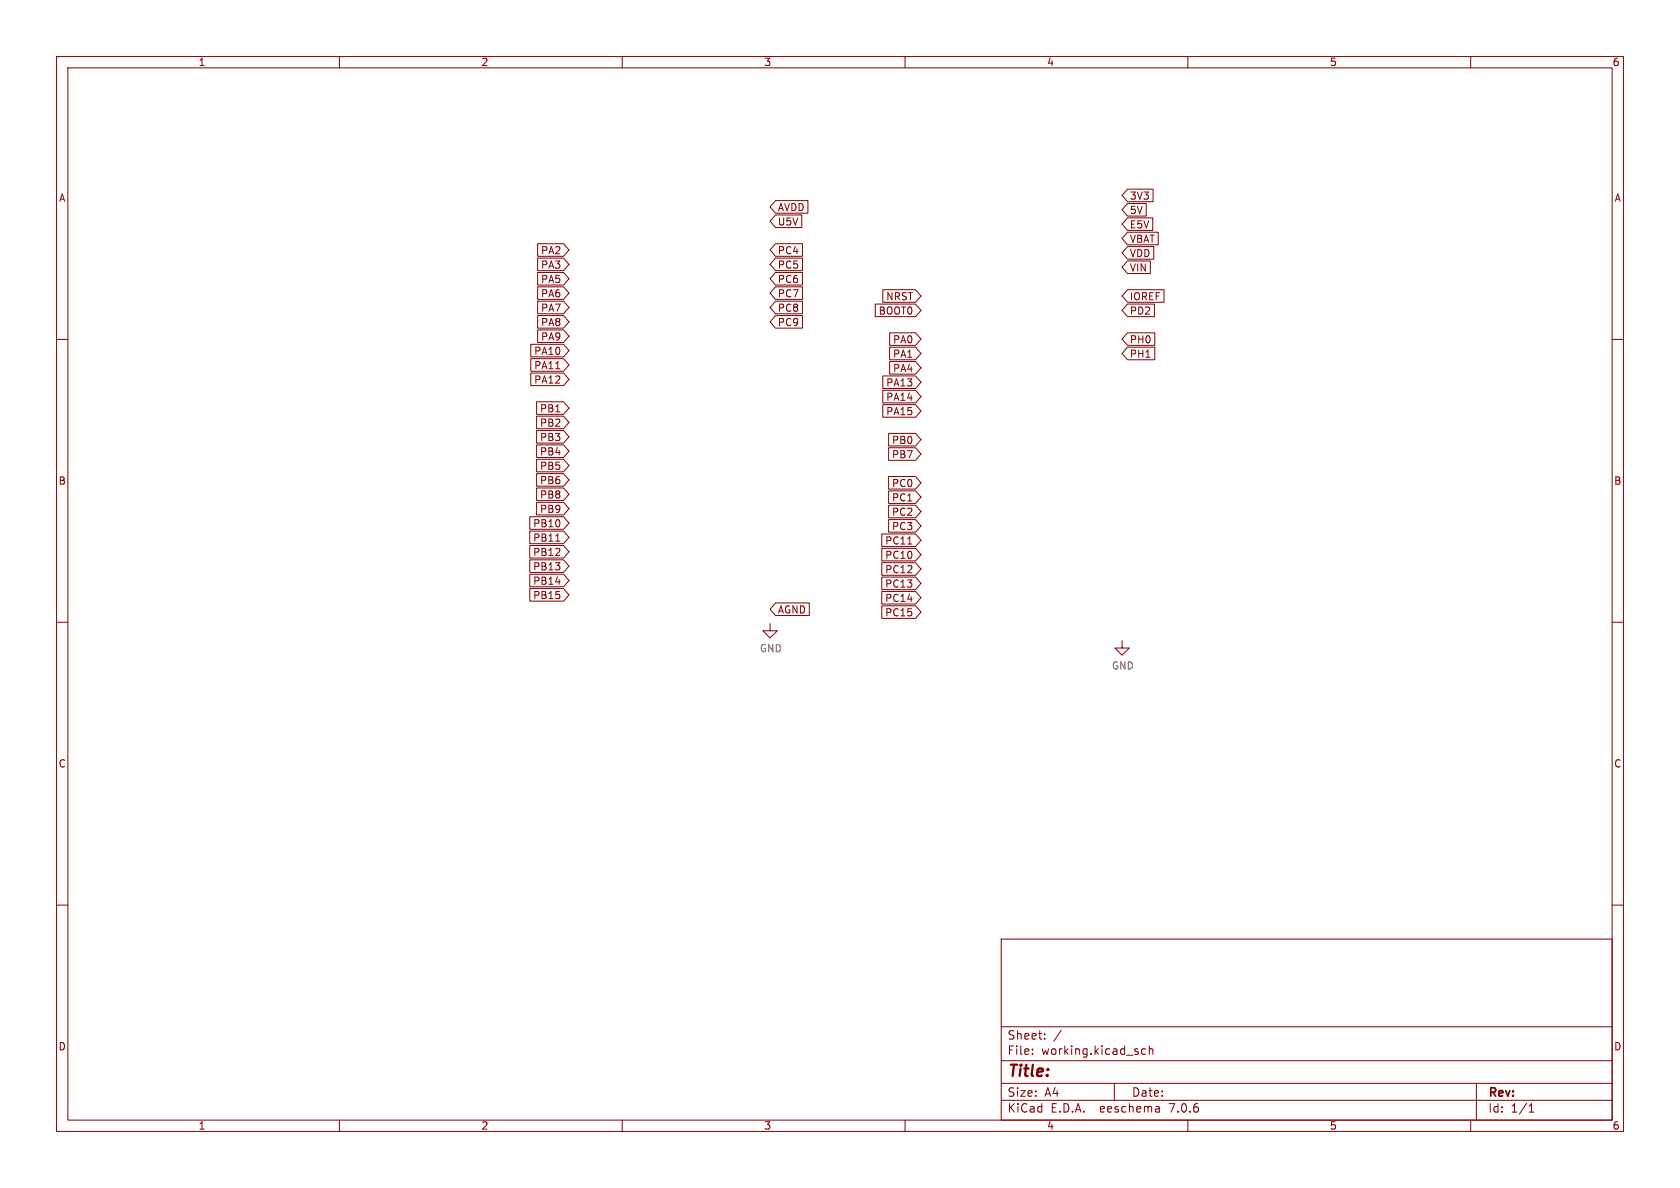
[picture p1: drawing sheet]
<svg xmlns="http://www.w3.org/2000/svg" width="297mm" height="210mm" viewBox="0 0 297 210" stroke-linecap="round" stroke-linejoin="round" font-family="sans-serif">
<g fill="none" stroke="#840000" stroke-width=".18">
<path d="M10 10h277v190h-277zM12 12h273v186h-273zM60 10v2M110 10v2M160 10v2M210 10v2M260 10v2M137.1 38h4.6v2.2h-4.6l-1-1.1zM137.1 35.5h5.7v2.2h-5.7l-1-1.1zM199.3 36h3.3v2.2h-3.3l-.9-1.1zM199.3 38.5h4.5v2.2h-4.5l-.9-1.1zM199.3 33.4h4.6v2.3h-4.6l-.9-1.2z"/>
<path d="M10 60h2M95 45.6h4.6l1 1.1-1 1.1h-4.6zM95 50.7h4.6l1 1.1-1 1.1h-4.6zM95 43.1h4.6l1 1.1-1 1.1h-4.6zM95 48.2h4.6l1 1.1-1 1.1h-4.6zM95 58.3h4.6l1 1.1-1 1.1h-4.6zM95 53.2h4.6l1 1.2-1 1.1h-4.6zM95 55.8h4.6l1 1.1-1 1.1h-4.6zM137.1 43.1h4.8v2.2h-4.8l-1-1.1zM137.1 45.6h4.8v2.2h-4.8l-1-1.1zM137.1 55.8h4.8v2.2h-4.8l-1-1.1zM137.1 53.2h4.8v2.3h-4.8l-1-1.1z"/>
<path d="M137.1 50.7h4.8v2.2h-4.8l-1-1.1zM137.1 48.2h4.8v2.2h-4.8l-1-1.1zM154.7 53.8h7.2l.9 1.1-.9 1.1h-7.2zM156.1 51.2h5.8l.9 1.1-.9 1.1h-5.8zM157.3 58.8h4.6l.9 1.1-.9 1.2h-4.6zM199.3 41.1h5.5v2.2h-5.5l-.9-1.1zM199.3 43.6h4.7v2.2h-4.7l-.9-1.1zM199.3 51.2h6.5v2.2h-6.5l-.9-1.1zM199.3 53.8h4.8v2.2h-4.8l-.9-1.1zM199.3 58.8h4.9v2.3h-4.9l-.9-1.2zM199.3 46.1h4.1v2.3h-4.1l-.9-1.2zM285 60h2"/>
<path d="M93.8 63.4h5.8l1 1.1-1 1.1h-5.8zM93.8 60.9h5.8l1 1.1-1 1.1h-5.8zM93.8 65.9h5.8l1 1.2-1 1.1h-5.8zM94.9 71h4.7l1 1.1-1 1.1h-4.7zM94.9 73.6h4.7l1 1.1-1 1.1h-4.7zM94.9 76.1h4.7l1 1.1-1 1.1h-4.7zM94.9 78.6h4.7l1 1.2-1 1.1h-4.7zM98.2 65.2h.8M156.1 66.5h5.8l.9 1.1-.9 1.1h-5.8zM156.1 71.5h5.8l.9 1.1-.9 1.2h-5.8zM156.1 69h5.8l.9 1.1-.9 1.1h-5.8zM157.1 79.2h4.8l.9 1.1-.9 1.1h-4.8z"/>
<path d="M157.1 76.6h4.8l.9 1.1-.9 1.1h-4.8zM157.3 63.9h4.6l.9 1.1-.9 1.1h-4.6zM157.3 61.4h4.6l.9 1.1-.9 1.1h-4.6zM199.3 61.4h4.9v2.2h-4.9l-.9-1.1zM93.7 96.4h5.9l1 1.1-1 1.1h-5.9zM93.7 93.9h5.9l1 1.1-1 1.1h-5.9zM93.7 91.3h5.9l1 1.2-1 1.1h-5.9zM93.7 99h5.9l1 1.1-1 1.1h-5.9zM94.9 83.7h4.7l1 1.1-1 1.1h-4.7zM94.9 81.2h4.7l1 1.1-1 1.1h-4.7zM94.9 86.3h4.7l1 1.1-1 1.1h-4.7zM94.9 88.8h4.7l1 1.1-1 1.1h-4.7z"/>
<path d="M98.2 95.7h.8M155.9 94.4h6l.9 1.1-.9 1.1h-6zM155.9 96.9h6l.9 1.1-.9 1.2h-6zM155.9 99.5h6l.9 1.1-.9 1.1h-6zM157.1 89.3h4.8l.9 1.1-.9 1.1h-4.8zM157.1 86.8h4.8l.9 1.1-.9 1.1h-4.8zM157.1 91.9h4.8l.9 1.1-.9 1.1h-4.8zM157.1 84.2h4.8l.9 1.1-.9 1.2h-4.8zM160.5 96.2h.7M10 110h2M93.7 104h5.9l1 1.2-1 1.1h-5.9zM93.7 101.5h5.9l1 1.1-1 1.1h-5.9z"/>
<path d="M136.1 110.2v1.3h1.3l-1.3 1.3-1.2-1.3h1.2M137.1 106.6h6v2.2h-6l-1-1.1zM155.9 102h6l.9 1.1-.9 1.1h-6zM155.9 104.6h6l.9 1.1-.9 1.1h-6zM155.9 107.1h6l.9 1.1-.9 1.1h-6zM198.4 113.3v1.3h1.2l-1.2 1.2-1.3-1.2h1.3M285 110h2M10 160h2M285 160h2M177 166h108v32h-108zM60 198v2M110 198v2"/>
<path d="M160 198v2M177 194.5h108M177 191.5h108M177 187.5h108M177 181.5h108M182.5 186.3v.1M182.5 185.5v.1M184.7 183.6v.1M184.7 182.8v.1M187.6 182.1l-1.3 2M197 191.5v3M202.5 185.5l-.4-.1-.3 .3v.4l.2 .2h.5"/>
<path d="M203.2 185.5l.2-.1 .3 .1 .1 .9M203.2 184.9v1.5M204.9 195.7l.1 .9M205 196.5l-.2 .1M205 196h-.2M210 198v2M260 198v2M261 191.5v6.5M270.3 196.6h.9M270.3 195.5l.4-.4v1.5"/>
</g>
<text font-size="2.8" fill="#840000" x="178" y="190.9">Title:</text>
<g font-size="2.1" fill="#840000">
<text x="178" y="184">Sheet:</text>
<text x="178" y="186.7">File:</text>
<text x="184.1" y="186.7">working.kicad_sch</text>
<text x="178" y="196.9">KiCad</text>
<text x="178" y="194.1">Size:</text>
<text x="184.7" y="194.1">A4</text>
<text x="185.7" y="196.9">E.D.A.</text>
<text x="194.6" y="196.9">eeschema</text>
<text x="200" y="194.1">Date:</text>
<text x="207" y="196.9">7.0.6</text>
<text x="263" y="194.3">Rev:</text>
<text x="263" y="196.9">Id:</text>
<text x="267.1" y="196.9">1/1</text>
</g>
<g font-size="1.8" fill="#840000">
<text x="35" y="11.9">1</text>
<text x="85" y="11.9">2</text>
<text x="135" y="11.9">3</text>
<text x="185" y="11.9">4</text>
<text x="235" y="11.9">5</text>
<text x="285" y="11.9">6</text>
<text x="10.3" y="35.9">A</text>
<text x="199.6" y="35.5">3V3</text>
<text x="285.3" y="35.9">A</text>
<text x="137.4" y="40.1">U5V</text>
<text x="137.4" y="37.5">AVDD</text>
<text x="199.6" y="38">5V</text>
<text x="199.6" y="40.6">E5V</text>
<text x="95.5" y="47.7">PA3</text>
<text x="95.5" y="45.2">PA2</text>
<text x="137.4" y="45.2">PC4</text>
<text x="137.4" y="47.7">PC5</text>
<text x="199.6" y="43.1">VBAT</text>
<text x="199.6" y="45.7">VDD</text>
<text x="95.5" y="52.8">PA6</text>
<text x="95.5" y="50.2">PA5</text>
<text x="137.4" y="52.8">PC7</text>
<text x="137.4" y="50.2">PC6</text>
<text x="156.6" y="53.3">NRST</text>
<text x="199.6" y="53.3">IOREF</text>
<text x="199.6" y="48.2">VIN</text>
<text x="95.5" y="55.3">PA7</text>
<text x="95.5" y="57.9">PA8</text>
<text x="137.4" y="57.9">PC9</text>
<text x="137.4" y="55.3">PC8</text>
<text x="155.2" y="55.8">BOOT0</text>
<text x="199.6" y="55.8">PD2</text>
<text x="94.3" y="65.5">PA11</text>
<text x="94.3" y="62.9">PA10</text>
<text x="95.5" y="60.4">PA9</text>
<text x="157.8" y="66">PA4</text>
<text x="157.8" y="60.9">PA0</text>
<text x="157.8" y="63.4">PA1</text>
<text x="199.6" y="60.9">PH0</text>
<text x="199.6" y="63.4">PH1</text>
<text x="94.3" y="68">PA12</text>
<text x="156.6" y="68.5">PA13</text>
<text x="156.6" y="71.1">PA14</text>
<text x="95.4" y="73.1">PB1</text>
<text x="95.4" y="75.6">PB2</text>
<text x="156.6" y="73.6">PA15</text>
<text x="95.4" y="78.2">PB3</text>
<text x="95.4" y="83.3">PB5</text>
<text x="95.4" y="80.7">PB4</text>
<text x="157.6" y="81.2">PB7</text>
<text x="157.6" y="78.7">PB0</text>
<text x="10.3" y="85.9">B</text>
<text x="95.4" y="85.8">PB6</text>
<text x="95.4" y="88.3">PB8</text>
<text x="157.6" y="88.8">PC1</text>
<text x="157.6" y="86.3">PC0</text>
<text x="285.3" y="85.9">B</text>
<text x="94.2" y="96">PB11</text>
<text x="94.2" y="93.4">PB10</text>
<text x="95.4" y="90.9">PB9</text>
<text x="157.6" y="91.4">PC2</text>
<text x="157.6" y="93.9">PC3</text>
<text x="94.2" y="98.5">PB12</text>
<text x="94.2" y="101">PB13</text>
<text x="156.4" y="96.5">PC11</text>
<text x="156.4" y="99">PC10</text>
<text x="156.4" y="101.5">PC12</text>
<text x="94.2" y="106.1">PB15</text>
<text x="94.2" y="103.6">PB14</text>
<text x="156.4" y="104.1">PC13</text>
<text x="156.4" y="106.6">PC14</text>
<text x="137.4" y="108.7">AGND</text>
<text x="156.4" y="109.2">PC15</text>
<text x="10.3" y="135.9">C</text>
<text x="285.3" y="135.9">C</text>
<text x="10.3" y="185.9">D</text>
<text x="285.3" y="185.9">D</text>
<text x="35" y="199.9">1</text>
<text x="85" y="199.9">2</text>
<text x="135" y="199.9">3</text>
<text x="185" y="199.9">4</text>
<text x="235" y="199.9">5</text>
<text x="285" y="199.9">6</text>
</g>
<g font-size="1.8" fill="#006464">
<text x="134.2" y="115.5">GND</text>
<text x="196.5" y="118.5">GND</text>
</g>
</svg>
